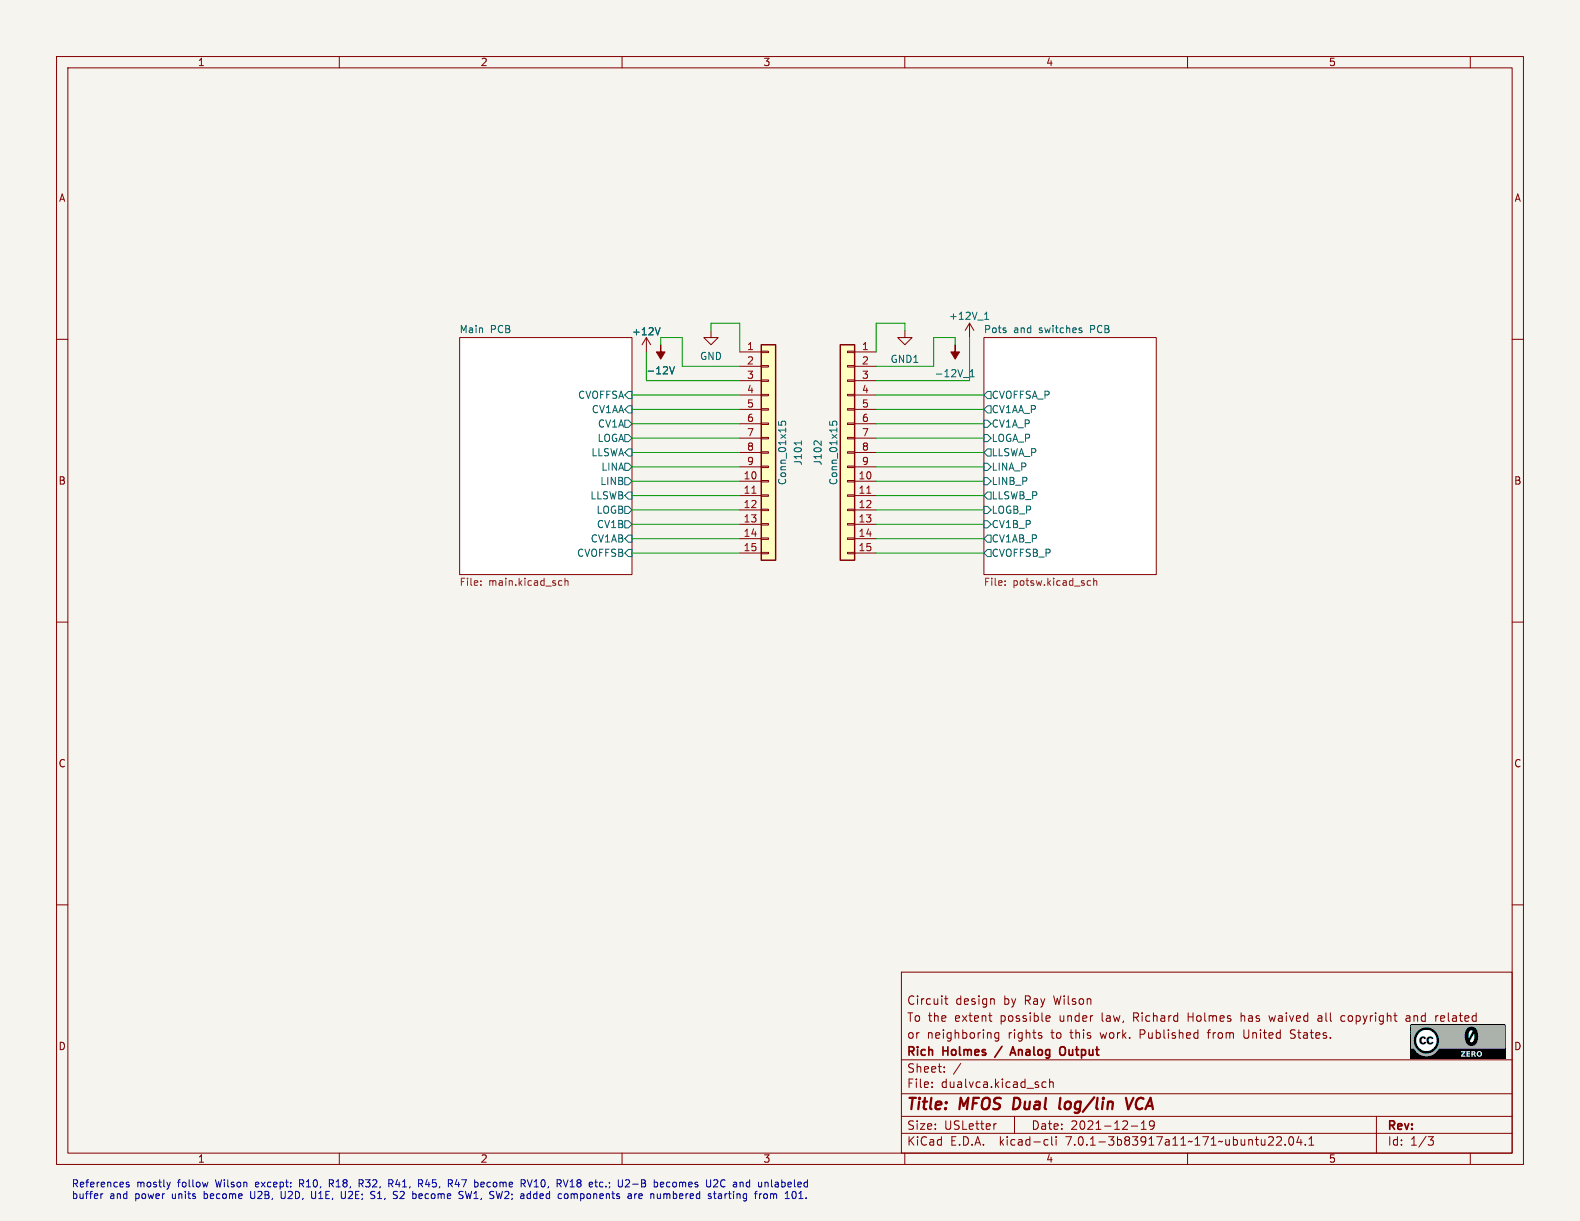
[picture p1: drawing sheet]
(kicad_sch (version 20230121) (generator eeschema)

 (paper "USLetter")

 (title_block
  (title "MFOS Dual log/lin VCA")
  (date "2021-12-19")
  (company "Rich Holmes / Analog Output")
  (comment 1 "or neighboring rights to this work. Published from United States.")
  (comment 2 "To the extent possible under law, Richard Holmes has waived all copyright and related ")
  (comment 3 "Circuit design by Ray Wilson"))

 (lib_symbols
  (symbol "AO_symbols:+12V_1" (power) (pin_names (offset 0)) (in_bom yes) (on_board yes)
   (property "Reference" "#PWR" (at 0 -3.81 0) (effects (font (size 1.27 1.27)) hide))
   (property "Value" "+12V_1" (at 0 3.556 0) (effects (font (size 1.27 1.27))))
   (property "Footprint" "" (at 0 0 0) (effects (font (size 1.27 1.27)) hide))
   (property "Datasheet" "" (at 0 0 0) (effects (font (size 1.27 1.27)) hide))
   (symbol "+12V_1_0_1"
    (polyline (pts (xy -0.762 1.27) (xy 0 2.54)) (stroke (width 0) (type default)) (fill (type none)))
    (polyline (pts (xy 0 0) (xy 0 2.54)) (stroke (width 0) (type default)) (fill (type none)))
    (polyline (pts (xy 0 2.54) (xy 0.762 1.27)) (stroke (width 0) (type default)) (fill (type none))))
   (symbol "+12V_1_1_1"
    (pin power_in line (at 0 0 90) (length 0) hide (name "+12V_1" (effects (font (size 1.27 1.27)))) (number "1" (effects (font (size 1.27 1.27)))))))
  (symbol "AO_symbols:-12V_1" (power) (pin_names (offset 0)) (in_bom yes) (on_board yes)
   (property "Reference" "#PWR" (at 0 2.54 0) (effects (font (size 1.27 1.27)) hide))
   (property "Value" "-12V_1" (at 0 3.81 0) (effects (font (size 1.27 1.27))))
   (property "Footprint" "" (at 0 0 0) (effects (font (size 1.27 1.27)) hide))
   (property "Datasheet" "" (at 0 0 0) (effects (font (size 1.27 1.27)) hide))
   (symbol "-12V_1_0_0"
    (pin power_in line (at 0 0 90) (length 0) hide (name "-12V_1" (effects (font (size 1.27 1.27)))) (number "1" (effects (font (size 1.27 1.27))))))
   (symbol "-12V_1_0_1"
    (polyline (pts (xy 0 0) (xy 0 1.27) (xy 0.762 1.27) (xy 0 2.54) (xy -0.762 1.27) (xy 0 1.27)) (stroke (width 0) (type default)) (fill (type outline)))))
  (symbol "Connector_Generic:Conn_01x15" (pin_names (offset 1.016) hide) (in_bom yes) (on_board yes)
   (property "Reference" "J" (at 0 20.32 0) (effects (font (size 1.27 1.27))))
   (property "Value" "Conn_01x15" (at 0 -20.32 0) (effects (font (size 1.27 1.27))))
   (property "Footprint" "" (at 0 0 0) (effects (font (size 1.27 1.27)) hide))
   (property "Datasheet" "~" (at 0 0 0) (effects (font (size 1.27 1.27)) hide))
   (symbol "Conn_01x15_1_1"
    (rectangle (start -1.27 -17.653) (end 0 -17.907) (stroke (width 0.1524) (type default)) (fill (type none)))
    (rectangle (start -1.27 -15.113) (end 0 -15.367) (stroke (width 0.1524) (type default)) (fill (type none)))
    (rectangle (start -1.27 -12.573) (end 0 -12.827) (stroke (width 0.1524) (type default)) (fill (type none)))
    (rectangle (start -1.27 -10.033) (end 0 -10.287) (stroke (width 0.1524) (type default)) (fill (type none)))
    (rectangle (start -1.27 -7.493) (end 0 -7.747) (stroke (width 0.1524) (type default)) (fill (type none)))
    (rectangle (start -1.27 -4.953) (end 0 -5.207) (stroke (width 0.1524) (type default)) (fill (type none)))
    (rectangle (start -1.27 -2.413) (end 0 -2.667) (stroke (width 0.1524) (type default)) (fill (type none)))
    (rectangle (start -1.27 0.127) (end 0 -0.127) (stroke (width 0.1524) (type default)) (fill (type none)))
    (rectangle (start -1.27 2.667) (end 0 2.413) (stroke (width 0.1524) (type default)) (fill (type none)))
    (rectangle (start -1.27 5.207) (end 0 4.953) (stroke (width 0.1524) (type default)) (fill (type none)))
    (rectangle (start -1.27 7.747) (end 0 7.493) (stroke (width 0.1524) (type default)) (fill (type none)))
    (rectangle (start -1.27 10.287) (end 0 10.033) (stroke (width 0.1524) (type default)) (fill (type none)))
    (rectangle (start -1.27 12.827) (end 0 12.573) (stroke (width 0.1524) (type default)) (fill (type none)))
    (rectangle (start -1.27 15.367) (end 0 15.113) (stroke (width 0.1524) (type default)) (fill (type none)))
    (rectangle (start -1.27 17.907) (end 0 17.653) (stroke (width 0.1524) (type default)) (fill (type none)))
    (rectangle (start -1.27 19.05) (end 1.27 -19.05) (stroke (width 0.254) (type default)) (fill (type background)))
    (pin passive line (at -5.08 17.78 0) (length 3.81) (name "Pin_1" (effects (font (size 1.27 1.27)))) (number "1" (effects (font (size 1.27 1.27)))))
    (pin passive line (at -5.08 -5.08 0) (length 3.81) (name "Pin_10" (effects (font (size 1.27 1.27)))) (number "10" (effects (font (size 1.27 1.27)))))
    (pin passive line (at -5.08 -7.62 0) (length 3.81) (name "Pin_11" (effects (font (size 1.27 1.27)))) (number "11" (effects (font (size 1.27 1.27)))))
    (pin passive line (at -5.08 -10.16 0) (length 3.81) (name "Pin_12" (effects (font (size 1.27 1.27)))) (number "12" (effects (font (size 1.27 1.27)))))
    (pin passive line (at -5.08 -12.7 0) (length 3.81) (name "Pin_13" (effects (font (size 1.27 1.27)))) (number "13" (effects (font (size 1.27 1.27)))))
    (pin passive line (at -5.08 -15.24 0) (length 3.81) (name "Pin_14" (effects (font (size 1.27 1.27)))) (number "14" (effects (font (size 1.27 1.27)))))
    (pin passive line (at -5.08 -17.78 0) (length 3.81) (name "Pin_15" (effects (font (size 1.27 1.27)))) (number "15" (effects (font (size 1.27 1.27)))))
    (pin passive line (at -5.08 15.24 0) (length 3.81) (name "Pin_2" (effects (font (size 1.27 1.27)))) (number "2" (effects (font (size 1.27 1.27)))))
    (pin passive line (at -5.08 12.7 0) (length 3.81) (name "Pin_3" (effects (font (size 1.27 1.27)))) (number "3" (effects (font (size 1.27 1.27)))))
    (pin passive line (at -5.08 10.16 0) (length 3.81) (name "Pin_4" (effects (font (size 1.27 1.27)))) (number "4" (effects (font (size 1.27 1.27)))))
    (pin passive line (at -5.08 7.62 0) (length 3.81) (name "Pin_5" (effects (font (size 1.27 1.27)))) (number "5" (effects (font (size 1.27 1.27)))))
    (pin passive line (at -5.08 5.08 0) (length 3.81) (name "Pin_6" (effects (font (size 1.27 1.27)))) (number "6" (effects (font (size 1.27 1.27)))))
    (pin passive line (at -5.08 2.54 0) (length 3.81) (name "Pin_7" (effects (font (size 1.27 1.27)))) (number "7" (effects (font (size 1.27 1.27)))))
    (pin passive line (at -5.08 0 0) (length 3.81) (name "Pin_8" (effects (font (size 1.27 1.27)))) (number "8" (effects (font (size 1.27 1.27)))))
    (pin passive line (at -5.08 -2.54 0) (length 3.81) (name "Pin_9" (effects (font (size 1.27 1.27)))) (number "9" (effects (font (size 1.27 1.27)))))))
  (symbol "power:+12V" (power) (pin_names (offset 0)) (in_bom yes) (on_board yes)
   (property "Reference" "#PWR" (at 0 -3.81 0) (effects (font (size 1.27 1.27)) hide))
   (property "Value" "+12V" (at 0 3.556 0) (effects (font (size 1.27 1.27))))
   (property "Footprint" "" (at 0 0 0) (effects (font (size 1.27 1.27)) hide))
   (property "Datasheet" "" (at 0 0 0) (effects (font (size 1.27 1.27)) hide))
   (symbol "+12V_0_1"
    (polyline (pts (xy -0.762 1.27) (xy 0 2.54)) (stroke (width 0) (type default)) (fill (type none)))
    (polyline (pts (xy 0 0) (xy 0 2.54)) (stroke (width 0) (type default)) (fill (type none)))
    (polyline (pts (xy 0 2.54) (xy 0.762 1.27)) (stroke (width 0) (type default)) (fill (type none))))
   (symbol "+12V_1_1"
    (pin power_in line (at 0 0 90) (length 0) hide (name "+12V" (effects (font (size 1.27 1.27)))) (number "1" (effects (font (size 1.27 1.27)))))))
  (symbol "power:-12V" (power) (pin_names (offset 0)) (in_bom yes) (on_board yes)
   (property "Reference" "#PWR" (at 0 2.54 0) (effects (font (size 1.27 1.27)) hide))
   (property "Value" "-12V" (at 0 3.81 0) (effects (font (size 1.27 1.27))))
   (property "Footprint" "" (at 0 0 0) (effects (font (size 1.27 1.27)) hide))
   (property "Datasheet" "" (at 0 0 0) (effects (font (size 1.27 1.27)) hide))
   (symbol "-12V_0_0"
    (pin power_in line (at 0 0 90) (length 0) hide (name "-12V" (effects (font (size 1.27 1.27)))) (number "1" (effects (font (size 1.27 1.27))))))
   (symbol "-12V_0_1"
    (polyline (pts (xy 0 0) (xy 0 1.27) (xy 0.762 1.27) (xy 0 2.54) (xy -0.762 1.27) (xy 0 1.27)) (stroke (width 0) (type default)) (fill (type outline)))))
  (symbol "power:GND" (power) (pin_names (offset 0)) (in_bom yes) (on_board yes)
   (property "Reference" "#PWR" (at 0 -6.35 0) (effects (font (size 1.27 1.27)) hide))
   (property "Value" "GND" (at 0 -3.81 0) (effects (font (size 1.27 1.27))))
   (property "Footprint" "" (at 0 0 0) (effects (font (size 1.27 1.27)) hide))
   (property "Datasheet" "" (at 0 0 0) (effects (font (size 1.27 1.27)) hide))
   (symbol "GND_0_1"
    (polyline (pts (xy 0 0) (xy 0 -1.27) (xy 1.27 -1.27) (xy 0 -2.54) (xy -1.27 -1.27) (xy 0 -1.27)) (stroke (width 0) (type default)) (fill (type none))))
   (symbol "GND_1_1"
    (pin power_in line (at 0 0 270) (length 0) hide (name "GND" (effects (font (size 1.27 1.27)))) (number "1" (effects (font (size 1.27 1.27)))))))
  (symbol "power:GND1" (power) (pin_names (offset 0)) (in_bom yes) (on_board yes)
   (property "Reference" "#PWR" (at 0 -6.35 0) (effects (font (size 1.27 1.27)) hide))
   (property "Value" "GND1" (at 0 -3.81 0) (effects (font (size 1.27 1.27))))
   (property "Footprint" "" (at 0 0 0) (effects (font (size 1.27 1.27)) hide))
   (property "Datasheet" "" (at 0 0 0) (effects (font (size 1.27 1.27)) hide))
   (symbol "GND1_0_1"
    (polyline (pts (xy 0 0) (xy 0 -1.27) (xy 1.27 -1.27) (xy 0 -2.54) (xy -1.27 -1.27) (xy 0 -1.27)) (stroke (width 0) (type default)) (fill (type none))))
   (symbol "GND1_1_1"
    (pin power_in line (at 0 0 270) (length 0) hide (name "GND1" (effects (font (size 1.27 1.27)))) (number "1" (effects (font (size 1.27 1.27))))))))


 (wire (pts (xy 154.94 74.93) (xy 173.99 74.93)) (stroke (width 0) (type default)))
 (wire (pts (xy 154.94 77.47) (xy 173.99 77.47)) (stroke (width 0) (type default)))
 (wire (pts (xy 130.81 82.55) (xy 111.76 82.55)) (stroke (width 0) (type default)))
 (wire (pts (xy 154.94 95.25) (xy 173.99 95.25)) (stroke (width 0) (type default)))
 (wire (pts (xy 154.94 92.71) (xy 173.99 92.71)) (stroke (width 0) (type default)))
 (wire (pts (xy 165.1 59.69) (xy 168.91 59.69)) (stroke (width 0) (type default)))
 (wire (pts (xy 154.94 85.09) (xy 173.99 85.09)) (stroke (width 0) (type default)))
 (wire (pts (xy 116.84 59.69) (xy 116.84 60.96)) (stroke (width 0) (type default)))
 (wire (pts (xy 130.81 95.25) (xy 111.76 95.25)) (stroke (width 0) (type default)))
 (wire (pts (xy 130.81 80.01) (xy 111.76 80.01)) (stroke (width 0) (type default)))
 (wire (pts (xy 171.45 59.69) (xy 171.45 67.31)) (stroke (width 0) (type default)))
 (wire (pts (xy 154.94 97.79) (xy 173.99 97.79)) (stroke (width 0) (type default)))
 (wire (pts (xy 171.45 67.31) (xy 154.94 67.31)) (stroke (width 0) (type default)))
 (wire (pts (xy 125.73 58.42) (xy 125.73 57.15)) (stroke (width 0) (type default)))
 (wire (pts (xy 111.76 90.17) (xy 130.81 90.17)) (stroke (width 0) (type default)))
 (wire (pts (xy 154.94 82.55) (xy 173.99 82.55)) (stroke (width 0) (type default)))
 (wire (pts (xy 165.1 64.77) (xy 165.1 59.69)) (stroke (width 0) (type default)))
 (wire (pts (xy 111.76 77.47) (xy 130.81 77.47)) (stroke (width 0) (type default)))
 (wire (pts (xy 130.81 87.63) (xy 111.76 87.63)) (stroke (width 0) (type default)))
 (wire (pts (xy 168.91 59.69) (xy 168.91 60.96)) (stroke (width 0) (type default)))
 (wire (pts (xy 130.81 74.93) (xy 111.76 74.93)) (stroke (width 0) (type default)))
 (wire (pts (xy 154.94 90.17) (xy 173.99 90.17)) (stroke (width 0) (type default)))
 (wire (pts (xy 120.65 64.77) (xy 130.81 64.77)) (stroke (width 0) (type default)))
 (wire (pts (xy 114.3 62.23) (xy 114.3 67.31)) (stroke (width 0) (type default)))
 (wire (pts (xy 165.1 64.77) (xy 154.94 64.77)) (stroke (width 0) (type default)))
 (wire (pts (xy 111.76 97.79) (xy 130.81 97.79)) (stroke (width 0) (type default)))
 (wire (pts (xy 120.65 64.77) (xy 120.65 59.69)) (stroke (width 0) (type default)))
 (wire (pts (xy 160.02 57.15) (xy 154.94 57.15)) (stroke (width 0) (type default)))
 (wire (pts (xy 111.76 85.09) (xy 130.81 85.09)) (stroke (width 0) (type default)))
 (wire (pts (xy 154.94 87.63) (xy 173.99 87.63)) (stroke (width 0) (type default)))
 (wire (pts (xy 120.65 59.69) (xy 116.84 59.69)) (stroke (width 0) (type default)))
 (wire (pts (xy 114.3 67.31) (xy 130.81 67.31)) (stroke (width 0) (type default)))
 (wire (pts (xy 154.94 80.01) (xy 173.99 80.01)) (stroke (width 0) (type default)))
 (wire (pts (xy 130.81 69.85) (xy 111.76 69.85)) (stroke (width 0) (type default)))
 (wire (pts (xy 130.81 92.71) (xy 111.76 92.71)) (stroke (width 0) (type default)))
 (wire (pts (xy 154.94 72.39) (xy 173.99 72.39)) (stroke (width 0) (type default)))
 (wire (pts (xy 160.02 58.42) (xy 160.02 57.15)) (stroke (width 0) (type default)))
 (wire (pts (xy 154.94 69.85) (xy 173.99 69.85)) (stroke (width 0) (type default)))
 (wire (pts (xy 130.81 57.15) (xy 130.81 62.23)) (stroke (width 0) (type default)))
 (wire (pts (xy 111.76 72.39) (xy 130.81 72.39)) (stroke (width 0) (type default)))
 (wire (pts (xy 125.73 57.15) (xy 130.81 57.15)) (stroke (width 0) (type default)))
 (wire (pts (xy 154.94 57.15) (xy 154.94 62.23)) (stroke (width 0) (type default)))

 (image (at 257.81 184.15)
  (data))

 (text "References mostly follow Wilson except: R10, R18, R32, R41, R45, R47 become RV10, RV18 etc.; U2-B becomes U2C and unlabeled\nbuffer and power units become U2B, U2D, U1E, U2E; S1, S2 become SW1, SW2; added components are numbered starting from 101." (at 12.7 212.09 0) (effects (font (size 1.27 1.27)) (justify left bottom)))

 (symbol (lib_id "power:GND1") (at 160.02 58.42 0) (unit 1) (in_bom yes) (on_board yes) (dnp no) (fields_autoplaced)
  (property "Reference" "#PWR0167" (at 160.02 64.77 0) (effects (font (size 1.27 1.27)) hide))
  (property "Value" "GND1" (at 160.02 63.5 0) (effects (font (size 1.27 1.27))))
  (property "Footprint" "" (at 160.02 58.42 0) (effects (font (size 1.27 1.27)) hide))
  (property "Datasheet" "" (at 160.02 58.42 0) (effects (font (size 1.27 1.27)) hide)) (pin "1"))

 (symbol (lib_id "AO_symbols:+12V_1") (at 171.45 59.69 0) (unit 1) (in_bom yes) (on_board yes) (dnp no) (fields_autoplaced)
  (property "Reference" "#PWR0165" (at 171.45 63.5 0) (effects (font (size 1.27 1.27)) hide))
  (property "Value" "+12V_1" (at 171.45 55.88 0) (effects (font (size 1.27 1.27))))
  (property "Footprint" "" (at 171.45 59.69 0) (effects (font (size 1.27 1.27)) hide))
  (property "Datasheet" "" (at 171.45 59.69 0) (effects (font (size 1.27 1.27)) hide)) (pin "1"))

 (symbol (lib_id "power:-12V") (at 116.84 60.96 180) (unit 1) (in_bom yes) (on_board yes) (dnp no) (fields_autoplaced)
  (property "Reference" "#PWR0147" (at 116.84 63.5 0) (effects (font (size 1.27 1.27)) hide))
  (property "Value" "-12V" (at 116.84 65.5225 0) (effects (font (size 1.27 1.27))))
  (property "Footprint" "" (at 116.84 60.96 0) (effects (font (size 1.27 1.27)) hide))
  (property "Datasheet" "" (at 116.84 60.96 0) (effects (font (size 1.27 1.27)) hide)) (pin "1"))

 (symbol (lib_id "AO_symbols:-12V_1") (at 168.91 60.96 180) (unit 1) (in_bom yes) (on_board yes) (dnp no) (fields_autoplaced)
  (property "Reference" "#PWR0168" (at 168.91 63.5 0) (effects (font (size 1.27 1.27)) hide))
  (property "Value" "-12V_1" (at 168.91 66.04 0) (effects (font (size 1.27 1.27))))
  (property "Footprint" "" (at 168.91 60.96 0) (effects (font (size 1.27 1.27)) hide))
  (property "Datasheet" "" (at 168.91 60.96 0) (effects (font (size 1.27 1.27)) hide)) (pin "1"))

 (symbol (lib_id "power:GND") (at 125.73 58.42 0) (unit 1) (in_bom yes) (on_board yes) (dnp no) (fields_autoplaced)
  (property "Reference" "#PWR0144" (at 125.73 64.77 0) (effects (font (size 1.27 1.27)) hide))
  (property "Value" "GND" (at 125.73 62.9825 0) (effects (font (size 1.27 1.27))))
  (property "Footprint" "" (at 125.73 58.42 0) (effects (font (size 1.27 1.27)) hide))
  (property "Datasheet" "" (at 125.73 58.42 0) (effects (font (size 1.27 1.27)) hide)) (pin "1"))

 (symbol (lib_id "Connector_Generic:Conn_01x15") (at 149.86 80.01 0) (mirror y) (unit 1) (in_bom yes) (on_board yes) (dnp no) (fields_autoplaced)
  (property "Reference" "J102" (at 144.6235 80.01 90) (effects (font (size 1.27 1.27))))
  (property "Value" "Conn_01x15" (at 147.3986 80.01 90) (effects (font (size 1.27 1.27))))
  (property "Footprint" "Connector_PinSocket_2.54mm:PinSocket_1x15_P2.54mm_Vertical" (at 149.86 80.01 0) (effects (font (size 1.27 1.27)) hide))
  (property "Datasheet" "~" (at 149.86 80.01 0) (effects (font (size 1.27 1.27)) hide))
  (property "Description" "2.54 mm pin socket, 1x15 positions" (at 149.86 80.01 0) (effects (font (size 1.27 1.27)) hide))
  (property "Manufacturer" "" (at 149.86 80.01 0) (effects (font (size 1.27 1.27)) hide))
  (property "Part" "" (at 149.86 80.01 0) (effects (font (size 1.27 1.27)) hide)) (pin "1") (pin "10") (pin "11") (pin "12") (pin "13") (pin "14") (pin "15") (pin "2") (pin "3") (pin "4") (pin "5") (pin "6") (pin "7") (pin "8") (pin "9"))

 (symbol (lib_id "power:+12V") (at 114.3 62.23 0) (unit 1) (in_bom yes) (on_board yes) (dnp no) (fields_autoplaced)
  (property "Reference" "#PWR0143" (at 114.3 66.04 0) (effects (font (size 1.27 1.27)) hide))
  (property "Value" "+12V" (at 114.3 58.6255 0) (effects (font (size 1.27 1.27))))
  (property "Footprint" "" (at 114.3 62.23 0) (effects (font (size 1.27 1.27)) hide))
  (property "Datasheet" "" (at 114.3 62.23 0) (effects (font (size 1.27 1.27)) hide)) (pin "1"))

 (symbol (lib_id "Connector_Generic:Conn_01x15") (at 135.89 80.01 0) (unit 1) (in_bom yes) (on_board yes) (dnp no) (fields_autoplaced)
  (property "Reference" "J101" (at 141.1265 80.01 90) (effects (font (size 1.27 1.27))))
  (property "Value" "Conn_01x15" (at 138.3514 80.01 90) (effects (font (size 1.27 1.27))))
  (property "Footprint" "Connector_PinHeader_2.54mm:PinHeader_1x15_P2.54mm_Vertical" (at 135.89 80.01 0) (effects (font (size 1.27 1.27)) hide))
  (property "Datasheet" "~" (at 135.89 80.01 0) (effects (font (size 1.27 1.27)) hide))
  (property "Description" "2.54 mm pin header, 1x15 positions" (at 135.89 80.01 0) (effects (font (size 1.27 1.27)) hide))
  (property "Manufacturer" "" (at 135.89 80.01 0) (effects (font (size 1.27 1.27)) hide))
  (property "Part" "" (at 135.89 80.01 0) (effects (font (size 1.27 1.27)) hide)) (pin "1") (pin "10") (pin "11") (pin "12") (pin "13") (pin "14") (pin "15") (pin "2") (pin "3") (pin "4") (pin "5") (pin "6") (pin "7") (pin "8") (pin "9"))

 (sheet (at 173.99 59.69) (size 30.48 41.91) (fields_autoplaced) (stroke (width 0.1524) (type solid)) (fill (color 0 0 0 0.0000))
  (property "Sheetname" "Pots and switches PCB" (at 173.99 58.9784 0) (effects (font (size 1.27 1.27)) (justify left bottom)))
  (property "Sheetfile" "potsw.kicad_sch" (at 173.99 102.1846 0) (effects (font (size 1.27 1.27)) (justify left top))) (pin "LOGA_P" input (at 173.99 77.47 180) (effects (font (size 1.27 1.27)) (justify left))) (pin "LLSWA_P" output (at 173.99 80.01 180) (effects (font (size 1.27 1.27)) (justify left))) (pin "LINA_P" input (at 173.99 82.55 180) (effects (font (size 1.27 1.27)) (justify left))) (pin "CVOFFSB_P" output (at 173.99 97.79 180) (effects (font (size 1.27 1.27)) (justify left))) (pin "LOGB_P" input (at 173.99 90.17 180) (effects (font (size 1.27 1.27)) (justify left))) (pin "LLSWB_P" output (at 173.99 87.63 180) (effects (font (size 1.27 1.27)) (justify left))) (pin "LINB_P" input (at 173.99 85.09 180) (effects (font (size 1.27 1.27)) (justify left))) (pin "CV1B_P" input (at 173.99 92.71 180) (effects (font (size 1.27 1.27)) (justify left))) (pin "CV1AB_P" output (at 173.99 95.25 180) (effects (font (size 1.27 1.27)) (justify left))) (pin "CV1AA_P" output (at 173.99 72.39 180) (effects (font (size 1.27 1.27)) (justify left))) (pin "CV1A_P" input (at 173.99 74.93 180) (effects (font (size 1.27 1.27)) (justify left))) (pin "CVOFFSA_P" output (at 173.99 69.85 180) (effects (font (size 1.27 1.27)) (justify left))))

 (sheet (at 81.28 59.69) (size 30.48 41.91) (fields_autoplaced) (stroke (width 0.1524) (type solid)) (fill (color 0 0 0 0.0000))
  (property "Sheetname" "Main PCB" (at 81.28 58.9784 0) (effects (font (size 1.27 1.27)) (justify left bottom)))
  (property "Sheetfile" "main.kicad_sch" (at 81.28 102.1846 0) (effects (font (size 1.27 1.27)) (justify left top))) (pin "LOGB" output (at 111.76 90.17 0) (effects (font (size 1.27 1.27)) (justify right))) (pin "LLSWB" input (at 111.76 87.63 0) (effects (font (size 1.27 1.27)) (justify right))) (pin "LINB" output (at 111.76 85.09 0) (effects (font (size 1.27 1.27)) (justify right))) (pin "LOGA" output (at 111.76 77.47 0) (effects (font (size 1.27 1.27)) (justify right))) (pin "LINA" output (at 111.76 82.55 0) (effects (font (size 1.27 1.27)) (justify right))) (pin "LLSWA" input (at 111.76 80.01 0) (effects (font (size 1.27 1.27)) (justify right))) (pin "CV1B" output (at 111.76 92.71 0) (effects (font (size 1.27 1.27)) (justify right))) (pin "CVOFFSB" input (at 111.76 97.79 0) (effects (font (size 1.27 1.27)) (justify right))) (pin "CV1AB" input (at 111.76 95.25 0) (effects (font (size 1.27 1.27)) (justify right))) (pin "CV1AA" input (at 111.76 72.39 0) (effects (font (size 1.27 1.27)) (justify right))) (pin "CV1A" output (at 111.76 74.93 0) (effects (font (size 1.27 1.27)) (justify right))) (pin "CVOFFSA" input (at 111.76 69.85 0) (effects (font (size 1.27 1.27)) (justify right))))

 (sheet_instances (path "" (page "1"))))
